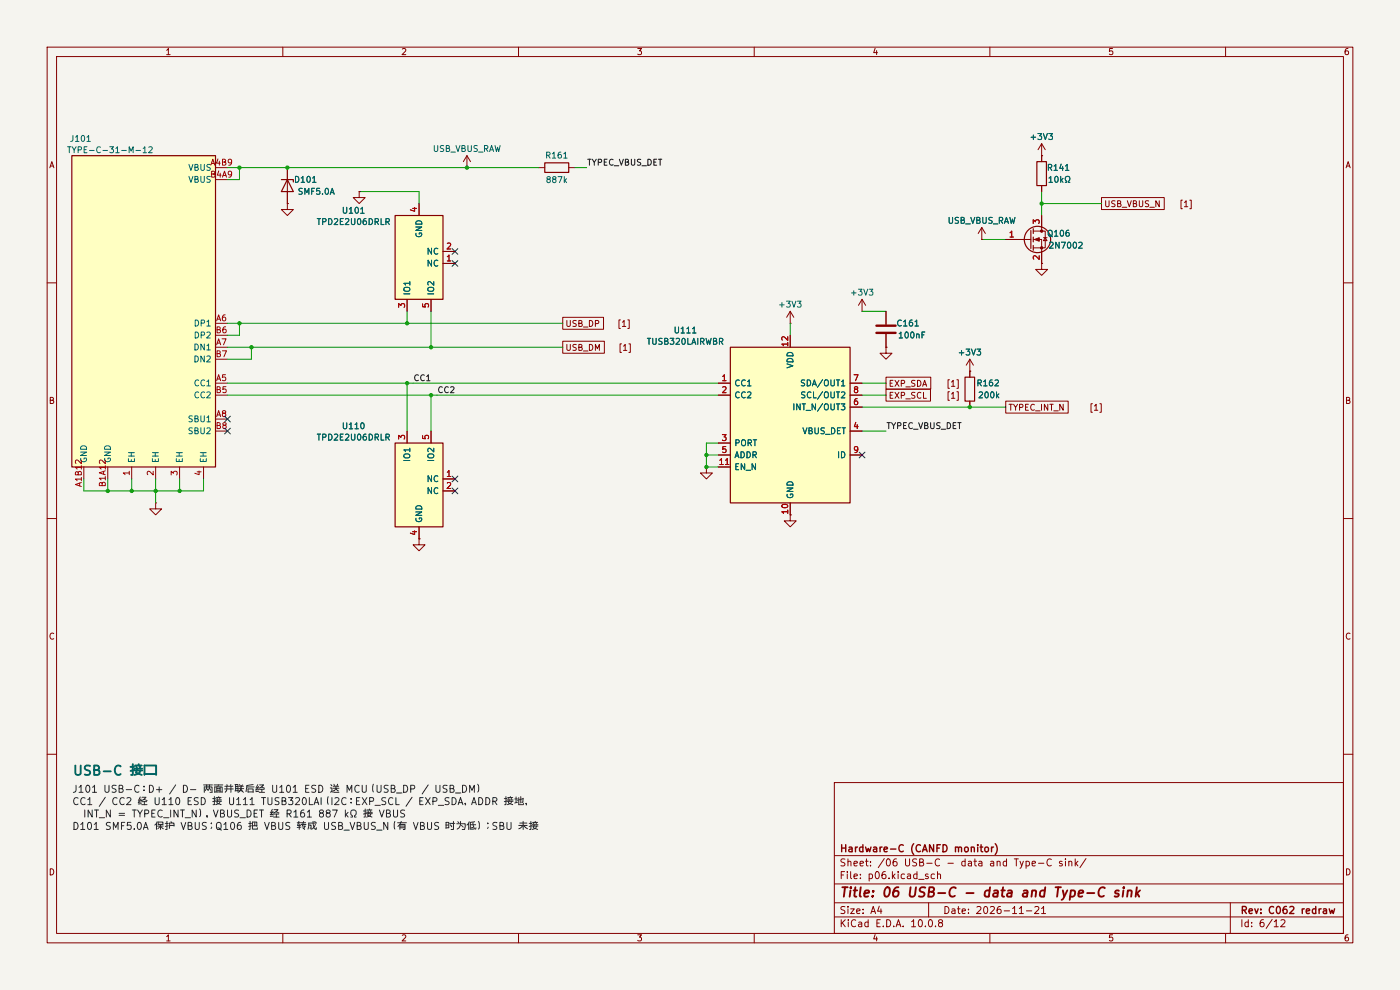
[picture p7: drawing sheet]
(kicad_sch
 (version 20250114)
 (generator "eeschema")
 (generator_version "9.0")
 (paper "A4")
 (title_block
  (title "06 USB-C - data and Type-C sink")
  (date "2026-11-21")
  (rev "C062 redraw")
  (company "Hardware-C (CANFD monitor)"))
 (lib_symbols
  (symbol "hwc:C"
   (pin_numbers (hide yes))
   (pin_names
    (offset 0.254)) (exclude_from_sim no) (in_bom yes) (on_board yes)
   (in_pos_files yes)
   (property "Reference" "C" (at 0.635 2.54 0) (show_name no) (do_not_autoplace no) (effects (font (size 1.27 1.27)) (justify left)))
   (property "Value" "C" (at 0.635 -2.54 0) (show_name no) (do_not_autoplace no) (effects (font (size 1.27 1.27)) (justify left)))
   (property "Footprint" "" (at 0.9652 -3.81 0) (show_name no) (do_not_autoplace no) (hide yes) (effects (font (size 1.27 1.27))))
   (property "Datasheet" "" (at 0 0 0) (show_name no) (do_not_autoplace no) (hide yes) (effects (font (size 1.27 1.27))))
   (property "Description" "Unpolarized capacitor" (at 0 0 0) (show_name no) (do_not_autoplace no) (hide yes) (effects (font (size 1.27 1.27))))
   (symbol "C_0_1"
    (polyline (pts (xy -2.032 0.762) (xy 2.032 0.762)) (stroke (width 0.508) (type default)) (fill (type none)))
    (polyline (pts (xy -2.032 -0.762) (xy 2.032 -0.762)) (stroke (width 0.508) (type default)) (fill (type none))))
   (symbol "C_1_1"
    (pin passive line (at 0 3.81 270) (length 2.794) (name "" (effects (font (size 1.27 1.27)))) (number "1" (effects (font (size 1.27 1.27)))))
    (pin passive line (at 0 -3.81 90) (length 2.794) (name "" (effects (font (size 1.27 1.27)))) (number "2" (effects (font (size 1.27 1.27))))))
   (embedded_fonts no))
  (symbol "hwc:NMOS"
   (pin_names
    (offset 0) (hide yes)) (exclude_from_sim no) (in_bom yes) (on_board yes)
   (in_pos_files yes)
   (property "Reference" "Q" (at 5.08 1.905 0) (show_name no) (do_not_autoplace no) (effects (font (size 1.27 1.27)) (justify left)))
   (property "Value" "Q_NMOS_GSD" (at 5.08 0 0) (show_name no) (do_not_autoplace no) (effects (font (size 1.27 1.27)) (justify left)))
   (property "Footprint" "" (at 5.08 2.54 0) (show_name no) (do_not_autoplace no) (hide yes) (effects (font (size 1.27 1.27))))
   (property "Datasheet" "" (at 0 0 0) (show_name no) (do_not_autoplace no) (hide yes) (effects (font (size 1.27 1.27))))
   (property "Description" "N-MOSFET transistor, gate/source/drain" (at 0 0 0) (show_name no) (do_not_autoplace no) (hide yes) (effects (font (size 1.27 1.27))))
   (symbol "NMOS_0_1"
    (polyline (pts (xy 0.254 1.905) (xy 0.254 -1.905)) (stroke (width 0.254) (type default)) (fill (type none)))
    (polyline (pts (xy 0.254 0) (xy -2.54 0)) (stroke (width 0) (type default)) (fill (type none)))
    (polyline (pts (xy 0.762 2.286) (xy 0.762 1.27)) (stroke (width 0.254) (type default)) (fill (type none)))
    (polyline (pts (xy 0.762 0.508) (xy 0.762 -0.508)) (stroke (width 0.254) (type default)) (fill (type none)))
    (polyline (pts (xy 0.762 -1.27) (xy 0.762 -2.286)) (stroke (width 0.254) (type default)) (fill (type none)))
    (polyline (pts (xy 0.762 -1.778) (xy 3.302 -1.778) (xy 3.302 1.778) (xy 0.762 1.778)) (stroke (width 0) (type default)) (fill (type none)))
    (polyline (pts (xy 1.016 0) (xy 2.032 0.381) (xy 2.032 -0.381) (xy 1.016 0)) (stroke (width 0) (type default)) (fill (type outline)))
    (circle (center 1.651 0) (radius 2.794) (stroke (width 0.254) (type default)) (fill (type none)))
    (polyline (pts (xy 2.54 2.54) (xy 2.54 1.778)) (stroke (width 0) (type default)) (fill (type none)))
    (circle (center 2.54 1.778) (radius 0.254) (stroke (width 0) (type default)) (fill (type outline)))
    (circle (center 2.54 -1.778) (radius 0.254) (stroke (width 0) (type default)) (fill (type outline)))
    (polyline (pts (xy 2.54 -2.54) (xy 2.54 0) (xy 0.762 0)) (stroke (width 0) (type default)) (fill (type none)))
    (polyline (pts (xy 2.921 0.381) (xy 3.683 0.381)) (stroke (width 0) (type default)) (fill (type none)))
    (polyline (pts (xy 3.302 0.381) (xy 2.921 -0.254) (xy 3.683 -0.254) (xy 3.302 0.381)) (stroke (width 0) (type default)) (fill (type none))))
   (symbol "NMOS_1_1"
    (pin input line (at -5.08 0 0) (length 2.54) (name "G" (effects (font (size 1.27 1.27)))) (number "1" (effects (font (size 1.27 1.27)))))
    (pin passive line (at 2.54 -5.08 90) (length 2.54) (name "S" (effects (font (size 1.27 1.27)))) (number "2" (effects (font (size 1.27 1.27)))))
    (pin passive line (at 2.54 5.08 270) (length 2.54) (name "D" (effects (font (size 1.27 1.27)))) (number "3" (effects (font (size 1.27 1.27))))))
   (embedded_fonts no))
  (symbol "hwc:PWR_GND"
   (power global)
   (pin_numbers (hide yes))
   (pin_names
    (offset 0) (hide yes)) (exclude_from_sim no) (in_bom yes) (on_board yes)
   (in_pos_files yes)
   (property "Reference" "#PWR" (at 0 -6.35 0) (show_name no) (do_not_autoplace no) (hide yes) (effects (font (size 1.27 1.27))))
   (property "Value" "GND" (at 0 -3.81 0) (show_name no) (do_not_autoplace no) (effects (font (size 1.27 1.27))))
   (property "Footprint" "" (at 0 0 0) (show_name no) (do_not_autoplace no) (hide yes) (effects (font (size 1.27 1.27))))
   (property "Datasheet" "" (at 0 0 0) (show_name no) (do_not_autoplace no) (hide yes) (effects (font (size 1.27 1.27))))
   (property "Description" "Power symbol for net GND" (at 0 0 0) (show_name no) (do_not_autoplace no) (hide yes) (effects (font (size 1.27 1.27))))
   (symbol "PWR_GND_0_1"
    (polyline (pts (xy 0 0) (xy 0 -1.27) (xy 1.27 -1.27) (xy 0 -2.54) (xy -1.27 -1.27) (xy 0 -1.27)) (stroke (width 0) (type default)) (fill (type none))))
   (symbol "PWR_GND_1_1"
    (pin power_in line (at 0 0 270) (length 0) (name "GND" (effects (font (size 1.27 1.27)))) (number "1" (effects (font (size 1.27 1.27))))))
   (embedded_fonts no))
  (symbol "hwc:PWR_P3V3"
   (power global)
   (pin_numbers (hide yes))
   (pin_names
    (offset 0) (hide yes)) (exclude_from_sim no) (in_bom yes) (on_board yes)
   (in_pos_files yes)
   (property "Reference" "#PWR" (at 0 -3.81 0) (show_name no) (do_not_autoplace no) (hide yes) (effects (font (size 1.27 1.27))))
   (property "Value" "+3V3" (at 0 3.556 0) (show_name no) (do_not_autoplace no) (effects (font (size 1.27 1.27))))
   (property "Footprint" "" (at 0 0 0) (show_name no) (do_not_autoplace no) (hide yes) (effects (font (size 1.27 1.27))))
   (property "Datasheet" "" (at 0 0 0) (show_name no) (do_not_autoplace no) (hide yes) (effects (font (size 1.27 1.27))))
   (property "Description" "Power symbol for net +3V3" (at 0 0 0) (show_name no) (do_not_autoplace no) (hide yes) (effects (font (size 1.27 1.27))))
   (symbol "PWR_P3V3_0_1"
    (polyline (pts (xy -0.762 1.27) (xy 0 2.54)) (stroke (width 0) (type default)) (fill (type none)))
    (polyline (pts (xy 0 2.54) (xy 0.762 1.27)) (stroke (width 0) (type default)) (fill (type none)))
    (polyline (pts (xy 0 0) (xy 0 2.54)) (stroke (width 0) (type default)) (fill (type none))))
   (symbol "PWR_P3V3_1_1"
    (pin power_in line (at 0 0 90) (length 0) (name "+3V3" (effects (font (size 1.27 1.27)))) (number "1" (effects (font (size 1.27 1.27))))))
   (embedded_fonts no))
  (symbol "hwc:PWR_USB_VBUS_RAW"
   (power global)
   (pin_numbers (hide yes))
   (pin_names
    (offset 0) (hide yes)) (exclude_from_sim no) (in_bom yes) (on_board yes)
   (in_pos_files yes)
   (property "Reference" "#PWR" (at 0 -3.81 0) (show_name no) (do_not_autoplace no) (hide yes) (effects (font (size 1.27 1.27))))
   (property "Value" "USB_VBUS_RAW" (at 0 3.556 0) (show_name no) (do_not_autoplace no) (effects (font (size 1.27 1.27))))
   (property "Footprint" "" (at 0 0 0) (show_name no) (do_not_autoplace no) (hide yes) (effects (font (size 1.27 1.27))))
   (property "Datasheet" "" (at 0 0 0) (show_name no) (do_not_autoplace no) (hide yes) (effects (font (size 1.27 1.27))))
   (property "Description" "Power symbol for net USB_VBUS_RAW" (at 0 0 0) (show_name no) (do_not_autoplace no) (hide yes) (effects (font (size 1.27 1.27))))
   (symbol "PWR_USB_VBUS_RAW_0_1"
    (polyline (pts (xy -0.762 1.27) (xy 0 2.54)) (stroke (width 0) (type default)) (fill (type none)))
    (polyline (pts (xy 0 2.54) (xy 0.762 1.27)) (stroke (width 0) (type default)) (fill (type none)))
    (polyline (pts (xy 0 0) (xy 0 2.54)) (stroke (width 0) (type default)) (fill (type none))))
   (symbol "PWR_USB_VBUS_RAW_1_1"
    (pin power_in line (at 0 0 90) (length 0) (name "USB_VBUS_RAW" (effects (font (size 1.27 1.27)))) (number "1" (effects (font (size 1.27 1.27))))))
   (embedded_fonts no))
  (symbol "hwc:R"
   (pin_numbers (hide yes))
   (pin_names
    (offset 0)) (exclude_from_sim no) (in_bom yes) (on_board yes)
   (in_pos_files yes)
   (property "Reference" "R" (at 2.032 0 90) (show_name no) (do_not_autoplace no) (effects (font (size 1.27 1.27))))
   (property "Value" "R" (at 0 0 90) (show_name no) (do_not_autoplace no) (effects (font (size 1.27 1.27))))
   (property "Footprint" "" (at -1.778 0 90) (show_name no) (do_not_autoplace no) (hide yes) (effects (font (size 1.27 1.27))))
   (property "Datasheet" "" (at 0 0 0) (show_name no) (do_not_autoplace no) (hide yes) (effects (font (size 1.27 1.27))))
   (property "Description" "Resistor" (at 0 0 0) (show_name no) (do_not_autoplace no) (hide yes) (effects (font (size 1.27 1.27))))
   (symbol "R_0_1"
    (rectangle (start -1.016 -2.54) (end 1.016 2.54) (stroke (width 0.254) (type default)) (fill (type none))))
   (symbol "R_1_1"
    (pin passive line (at 0 3.81 270) (length 1.27) (name "" (effects (font (size 1.27 1.27)))) (number "1" (effects (font (size 1.27 1.27)))))
    (pin passive line (at 0 -3.81 90) (length 1.27) (name "" (effects (font (size 1.27 1.27)))) (number "2" (effects (font (size 1.27 1.27))))))
   (embedded_fonts no))
  (symbol "hwc:TPD2E2U06"
   (pin_names
    (offset 0.762)) (exclude_from_sim no) (in_bom yes) (on_board yes)
   (property "Reference" "U" (at -5.08 8.89 0) (effects (font (size 1.27 1.27)) (justify left bottom)))
   (property "Value" "TPD2E2U06DRLR" (at -5.08 -11.43 0) (effects (font (size 1.27 1.27)) (justify left top)))
   (property "Footprint" "" (at 0 0 0) (effects (font (size 1.27 1.27)) (hide yes)))
   (property "Datasheet" "" (at 0 0 0) (effects (font (size 1.27 1.27)) (hide yes)))
   (property "Description" "" (at 0 0 0) (effects (font (size 1.27 1.27)) (hide yes)))
   (symbol "TPD2E2U06_1_1"
    (rectangle (start -5.08 7.62) (end 5.08 -10.16) (stroke (width 0.254) (type default)) (fill (type background)))
    (pin passive line (at 7.62 0 180) (length 2.54) (name "NC" (effects (font (size 1.27 1.27)))) (number "1" (effects (font (size 1.27 1.27)))))
    (pin passive line (at 7.62 -2.54 180) (length 2.54) (name "NC" (effects (font (size 1.27 1.27)))) (number "2" (effects (font (size 1.27 1.27)))))
    (pin passive line (at -2.54 10.16 270) (length 2.54) (name "IO1" (effects (font (size 1.27 1.27)))) (number "3" (effects (font (size 1.27 1.27)))))
    (pin passive line (at 2.54 10.16 270) (length 2.54) (name "IO2" (effects (font (size 1.27 1.27)))) (number "5" (effects (font (size 1.27 1.27)))))
    (pin passive line (at 0 -12.7 90) (length 2.54) (name "GND" (effects (font (size 1.27 1.27)))) (number "4" (effects (font (size 1.27 1.27)))))))
  (symbol "hwc:TUSB320LAI"
   (pin_names
    (offset 0.762)) (exclude_from_sim no) (in_bom yes) (on_board yes)
   (property "Reference" "U" (at -12.7 8.89 0) (effects (font (size 1.27 1.27)) (justify left bottom)))
   (property "Value" "TUSB320LAIRWBR" (at -12.7 -26.67 0) (effects (font (size 1.27 1.27)) (justify left top)))
   (property "Footprint" "" (at 0 0 0) (effects (font (size 1.27 1.27)) (hide yes)))
   (property "Datasheet" "" (at 0 0 0) (effects (font (size 1.27 1.27)) (hide yes)))
   (property "Description" "" (at 0 0 0) (effects (font (size 1.27 1.27)) (hide yes)))
   (symbol "TUSB320LAI_1_1"
    (rectangle (start -12.7 7.62) (end 12.7 -25.4) (stroke (width 0.254) (type default)) (fill (type background)))
    (pin passive line (at -15.24 0 0) (length 2.54) (name "CC1" (effects (font (size 1.27 1.27)))) (number "1" (effects (font (size 1.27 1.27)))))
    (pin passive line (at -15.24 -2.54 0) (length 2.54) (name "CC2" (effects (font (size 1.27 1.27)))) (number "2" (effects (font (size 1.27 1.27)))))
    (pin passive line (at -15.24 -12.7 0) (length 2.54) (name "PORT" (effects (font (size 1.27 1.27)))) (number "3" (effects (font (size 1.27 1.27)))))
    (pin passive line (at -15.24 -15.24 0) (length 2.54) (name "ADDR" (effects (font (size 1.27 1.27)))) (number "5" (effects (font (size 1.27 1.27)))))
    (pin passive line (at -15.24 -17.78 0) (length 2.54) (name "EN_N" (effects (font (size 1.27 1.27)))) (number "11" (effects (font (size 1.27 1.27)))))
    (pin passive line (at 15.24 0 180) (length 2.54) (name "SDA/OUT1" (effects (font (size 1.27 1.27)))) (number "7" (effects (font (size 1.27 1.27)))))
    (pin passive line (at 15.24 -2.54 180) (length 2.54) (name "SCL/OUT2" (effects (font (size 1.27 1.27)))) (number "8" (effects (font (size 1.27 1.27)))))
    (pin passive line (at 15.24 -5.08 180) (length 2.54) (name "INT_N/OUT3" (effects (font (size 1.27 1.27)))) (number "6" (effects (font (size 1.27 1.27)))))
    (pin passive line (at 15.24 -10.16 180) (length 2.54) (name "VBUS_DET" (effects (font (size 1.27 1.27)))) (number "4" (effects (font (size 1.27 1.27)))))
    (pin passive line (at 15.24 -15.24 180) (length 2.54) (name "ID" (effects (font (size 1.27 1.27)))) (number "9" (effects (font (size 1.27 1.27)))))
    (pin passive line (at 0 10.16 270) (length 2.54) (name "VDD" (effects (font (size 1.27 1.27)))) (number "12" (effects (font (size 1.27 1.27)))))
    (pin passive line (at 0 -27.94 90) (length 2.54) (name "GND" (effects (font (size 1.27 1.27)))) (number "10" (effects (font (size 1.27 1.27)))))))
  (symbol "hwc:TVS_UNI"
   (pin_numbers (hide yes))
   (pin_names
    (offset 1.016) (hide yes)) (exclude_from_sim no) (in_bom yes) (on_board yes)
   (in_pos_files yes)
   (property "Reference" "D" (at 0 2.54 0) (show_name no) (do_not_autoplace no) (effects (font (size 1.27 1.27))))
   (property "Value" "D_Zener" (at 0 -2.54 0) (show_name no) (do_not_autoplace no) (effects (font (size 1.27 1.27))))
   (property "Footprint" "" (at 0 0 0) (show_name no) (do_not_autoplace no) (hide yes) (effects (font (size 1.27 1.27))))
   (property "Datasheet" "" (at 0 0 0) (show_name no) (do_not_autoplace no) (hide yes) (effects (font (size 1.27 1.27))))
   (property "Description" "Zener diode" (at 0 0 0) (show_name no) (do_not_autoplace no) (hide yes) (effects (font (size 1.27 1.27))))
   (symbol "TVS_UNI_0_1"
    (polyline (pts (xy -1.27 -1.27) (xy -1.27 1.27) (xy -0.762 1.27)) (stroke (width 0.254) (type default)) (fill (type none)))
    (polyline (pts (xy 1.27 0) (xy -1.27 0)) (stroke (width 0) (type default)) (fill (type none)))
    (polyline (pts (xy 1.27 -1.27) (xy 1.27 1.27) (xy -1.27 0) (xy 1.27 -1.27)) (stroke (width 0.254) (type default)) (fill (type none))))
   (symbol "TVS_UNI_1_1"
    (pin passive line (at -3.81 0 0) (length 2.54) (name "K" (effects (font (size 1.27 1.27)))) (number "1" (effects (font (size 1.27 1.27)))))
    (pin passive line (at 3.81 0 180) (length 2.54) (name "A" (effects (font (size 1.27 1.27)))) (number "2" (effects (font (size 1.27 1.27))))))
   (embedded_fonts no))
  (symbol "hwc:USB_C_16P"
   (pin_names
    (offset 0.762)) (exclude_from_sim no) (in_bom yes) (on_board yes)
   (property "Reference" "J" (at -15.24 3.81 0) (effects (font (size 1.27 1.27)) (justify left bottom)))
   (property "Value" "TYPE-C-31-M-12" (at -15.24 -64.77 0) (effects (font (size 1.27 1.27)) (justify left top)))
   (property "Footprint" "" (at 0 0 0) (effects (font (size 1.27 1.27)) (hide yes)))
   (property "Datasheet" "" (at 0 0 0) (effects (font (size 1.27 1.27)) (hide yes)))
   (property "Description" "" (at 0 0 0) (effects (font (size 1.27 1.27)) (hide yes)))
   (symbol "USB_C_16P_1_1"
    (rectangle (start -15.24 2.54) (end 15.24 -63.5) (stroke (width 0.254) (type default)) (fill (type background)))
    (pin passive line (at 17.78 0 180) (length 2.54) (name "VBUS" (effects (font (size 1.27 1.27)))) (number "A4B9" (effects (font (size 1.27 1.27)))))
    (pin passive line (at 17.78 -2.54 180) (length 2.54) (name "VBUS" (effects (font (size 1.27 1.27)))) (number "B4A9" (effects (font (size 1.27 1.27)))))
    (pin passive line (at 17.78 -33.02 180) (length 2.54) (name "DP1" (effects (font (size 1.27 1.27)))) (number "A6" (effects (font (size 1.27 1.27)))))
    (pin passive line (at 17.78 -35.56 180) (length 2.54) (name "DP2" (effects (font (size 1.27 1.27)))) (number "B6" (effects (font (size 1.27 1.27)))))
    (pin passive line (at 17.78 -38.1 180) (length 2.54) (name "DN1" (effects (font (size 1.27 1.27)))) (number "A7" (effects (font (size 1.27 1.27)))))
    (pin passive line (at 17.78 -40.64 180) (length 2.54) (name "DN2" (effects (font (size 1.27 1.27)))) (number "B7" (effects (font (size 1.27 1.27)))))
    (pin passive line (at 17.78 -45.72 180) (length 2.54) (name "CC1" (effects (font (size 1.27 1.27)))) (number "A5" (effects (font (size 1.27 1.27)))))
    (pin passive line (at 17.78 -48.26 180) (length 2.54) (name "CC2" (effects (font (size 1.27 1.27)))) (number "B5" (effects (font (size 1.27 1.27)))))
    (pin passive line (at 17.78 -53.34 180) (length 2.54) (name "SBU1" (effects (font (size 1.27 1.27)))) (number "A8" (effects (font (size 1.27 1.27)))))
    (pin passive line (at 17.78 -55.88 180) (length 2.54) (name "SBU2" (effects (font (size 1.27 1.27)))) (number "B8" (effects (font (size 1.27 1.27)))))
    (pin passive line (at -12.7 -66.04 90) (length 2.54) (name "GND" (effects (font (size 1.27 1.27)))) (number "A1B12" (effects (font (size 1.27 1.27)))))
    (pin passive line (at -7.62 -66.04 90) (length 2.54) (name "GND" (effects (font (size 1.27 1.27)))) (number "B1A12" (effects (font (size 1.27 1.27)))))
    (pin passive line (at -2.54 -66.04 90) (length 2.54) (name "EH" (effects (font (size 1.27 1.27)))) (number "1" (effects (font (size 1.27 1.27)))))
    (pin passive line (at 2.54 -66.04 90) (length 2.54) (name "EH" (effects (font (size 1.27 1.27)))) (number "2" (effects (font (size 1.27 1.27)))))
    (pin passive line (at 7.62 -66.04 90) (length 2.54) (name "EH" (effects (font (size 1.27 1.27)))) (number "3" (effects (font (size 1.27 1.27)))))
    (pin passive line (at 12.7 -66.04 90) (length 2.54) (name "EH" (effects (font (size 1.27 1.27)))) (number "4" (effects (font (size 1.27 1.27))))))))
 (junction
  (at 22.86 104.14)
  (diameter 0)
  (color 0 0 0 0))
 (junction
  (at 27.94 104.14)
  (diameter 0)
  (color 0 0 0 0))
 (junction
  (at 33.02 104.14)
  (diameter 0)
  (color 0 0 0 0))
 (junction
  (at 38.1 104.14)
  (diameter 0)
  (color 0 0 0 0))
 (junction
  (at 50.8 35.56)
  (diameter 0)
  (color 0 0 0 0))
 (junction
  (at 50.8 68.58)
  (diameter 0)
  (color 0 0 0 0))
 (junction
  (at 53.34 73.66)
  (diameter 0)
  (color 0 0 0 0))
 (junction
  (at 60.96 35.56)
  (diameter 0)
  (color 0 0 0 0))
 (junction
  (at 86.36 68.58)
  (diameter 0)
  (color 0 0 0 0))
 (junction
  (at 86.36 81.28)
  (diameter 0)
  (color 0 0 0 0))
 (junction
  (at 91.44 73.66)
  (diameter 0)
  (color 0 0 0 0))
 (junction
  (at 91.44 83.82)
  (diameter 0)
  (color 0 0 0 0))
 (junction
  (at 99.06 35.56)
  (diameter 0)
  (color 0 0 0 0))
 (junction
  (at 149.86 96.52)
  (diameter 0)
  (color 0 0 0 0))
 (junction
  (at 149.86 99.06)
  (diameter 0)
  (color 0 0 0 0))
 (junction
  (at 205.74 86.36)
  (diameter 0)
  (color 0 0 0 0))
 (junction
  (at 220.98 43.18)
  (diameter 0)
  (color 0 0 0 0))
 (no_connect
  (at 96.52 55.88))
 (no_connect
  (at 96.52 53.34))
 (no_connect
  (at 96.52 101.6))
 (no_connect
  (at 96.52 104.14))
 (no_connect
  (at 48.26 88.9))
 (no_connect
  (at 48.26 91.44))
 (no_connect
  (at 182.88 96.52))
 (wire
  (pts (xy 48.26 38.1) (xy 50.8 38.1))
  (stroke (width 0) (type default)))
 (wire
  (pts (xy 50.8 35.56) (xy 50.8 38.1))
  (stroke (width 0) (type default)))
 (wire
  (pts (xy 48.26 35.56) (xy 50.8 35.56))
  (stroke (width 0) (type default)))
 (wire
  (pts (xy 50.8 35.56) (xy 60.96 35.56))
  (stroke (width 0) (type default)))
 (wire
  (pts (xy 60.96 35.56) (xy 99.06 35.56))
  (stroke (width 0) (type default)))
 (wire
  (pts (xy 99.06 35.56) (xy 114.3 35.56))
  (stroke (width 0) (type default)))
 (wire
  (pts (xy 121.92 35.56) (xy 124.46 35.56))
  (stroke (width 0) (type default)))
 (wire
  (pts (xy 48.26 71.12) (xy 50.8 71.12))
  (stroke (width 0) (type default)))
 (wire
  (pts (xy 50.8 68.58) (xy 50.8 71.12))
  (stroke (width 0) (type default)))
 (wire
  (pts (xy 48.26 76.2) (xy 53.34 76.2))
  (stroke (width 0) (type default)))
 (wire
  (pts (xy 53.34 73.66) (xy 53.34 76.2))
  (stroke (width 0) (type default)))
 (wire
  (pts (xy 48.26 68.58) (xy 50.8 68.58))
  (stroke (width 0) (type default)))
 (wire
  (pts (xy 50.8 68.58) (xy 86.36 68.58))
  (stroke (width 0) (type default)))
 (wire
  (pts (xy 86.36 68.58) (xy 119.38 68.58))
  (stroke (width 0) (type default)))
 (wire
  (pts (xy 48.26 73.66) (xy 53.34 73.66))
  (stroke (width 0) (type default)))
 (wire
  (pts (xy 53.34 73.66) (xy 91.44 73.66))
  (stroke (width 0) (type default)))
 (wire
  (pts (xy 91.44 73.66) (xy 119.38 73.66))
  (stroke (width 0) (type default)))
 (wire
  (pts (xy 86.36 66.04) (xy 86.36 68.58))
  (stroke (width 0) (type default)))
 (wire
  (pts (xy 91.44 66.04) (xy 91.44 73.66))
  (stroke (width 0) (type default)))
 (wire
  (pts (xy 88.9 40.64) (xy 88.9 43.18))
  (stroke (width 0) (type default)))
 (wire
  (pts (xy 76.2 40.64) (xy 88.9 40.64))
  (stroke (width 0) (type default)))
 (wire
  (pts (xy 48.26 81.28) (xy 86.36 81.28))
  (stroke (width 0) (type default)))
 (wire
  (pts (xy 86.36 81.28) (xy 87.63 81.28))
  (stroke (width 0) (type default)))
 (wire
  (pts (xy 87.63 81.28) (xy 152.4 81.28))
  (stroke (width 0) (type default)))
 (wire
  (pts (xy 48.26 83.82) (xy 91.44 83.82))
  (stroke (width 0) (type default)))
 (wire
  (pts (xy 91.44 83.82) (xy 92.71 83.82))
  (stroke (width 0) (type default)))
 (wire
  (pts (xy 92.71 83.82) (xy 152.4 83.82))
  (stroke (width 0) (type default)))
 (wire
  (pts (xy 86.36 81.28) (xy 86.36 91.44))
  (stroke (width 0) (type default)))
 (wire
  (pts (xy 91.44 83.82) (xy 91.44 91.44))
  (stroke (width 0) (type default)))
 (wire
  (pts (xy 17.78 101.6) (xy 17.78 104.14))
  (stroke (width 0) (type default)))
 (wire
  (pts (xy 22.86 101.6) (xy 22.86 104.14))
  (stroke (width 0) (type default)))
 (wire
  (pts (xy 27.94 101.6) (xy 27.94 104.14))
  (stroke (width 0) (type default)))
 (wire
  (pts (xy 33.02 101.6) (xy 33.02 104.14))
  (stroke (width 0) (type default)))
 (wire
  (pts (xy 38.1 101.6) (xy 38.1 104.14))
  (stroke (width 0) (type default)))
 (wire
  (pts (xy 43.18 101.6) (xy 43.18 104.14))
  (stroke (width 0) (type default)))
 (wire
  (pts (xy 17.78 104.14) (xy 22.86 104.14))
  (stroke (width 0) (type default)))
 (wire
  (pts (xy 22.86 104.14) (xy 27.94 104.14))
  (stroke (width 0) (type default)))
 (wire
  (pts (xy 27.94 104.14) (xy 33.02 104.14))
  (stroke (width 0) (type default)))
 (wire
  (pts (xy 33.02 104.14) (xy 38.1 104.14))
  (stroke (width 0) (type default)))
 (wire
  (pts (xy 38.1 104.14) (xy 43.18 104.14))
  (stroke (width 0) (type default)))
 (wire
  (pts (xy 33.02 104.14) (xy 33.02 106.68))
  (stroke (width 0) (type default)))
 (wire
  (pts (xy 149.86 93.98) (xy 152.4 93.98))
  (stroke (width 0) (type default)))
 (wire
  (pts (xy 149.86 96.52) (xy 152.4 96.52))
  (stroke (width 0) (type default)))
 (wire
  (pts (xy 149.86 99.06) (xy 152.4 99.06))
  (stroke (width 0) (type default)))
 (wire
  (pts (xy 149.86 93.98) (xy 149.86 96.52))
  (stroke (width 0) (type default)))
 (wire
  (pts (xy 149.86 96.52) (xy 149.86 99.06))
  (stroke (width 0) (type default)))
 (wire
  (pts (xy 182.88 81.28) (xy 187.96 81.28))
  (stroke (width 0) (type default)))
 (wire
  (pts (xy 182.88 83.82) (xy 187.96 83.82))
  (stroke (width 0) (type default)))
 (wire
  (pts (xy 182.88 91.44) (xy 187.96 91.44))
  (stroke (width 0) (type default)))
 (wire
  (pts (xy 182.88 86.36) (xy 205.74 86.36))
  (stroke (width 0) (type default)))
 (wire
  (pts (xy 205.74 86.36) (xy 213.36 86.36))
  (stroke (width 0) (type default)))
 (wire
  (pts (xy 167.64 68.58) (xy 167.64 71.12))
  (stroke (width 0) (type default)))
 (wire
  (pts (xy 182.88 66.04) (xy 187.96 66.04))
  (stroke (width 0) (type default)))
 (wire
  (pts (xy 208.28 50.8) (xy 213.36 50.8))
  (stroke (width 0) (type default)))
 (wire
  (pts (xy 220.98 40.64) (xy 220.98 43.18))
  (stroke (width 0) (type default)))
 (wire
  (pts (xy 220.98 43.18) (xy 220.98 45.72))
  (stroke (width 0) (type default)))
 (wire
  (pts (xy 220.98 43.18) (xy 233.68 43.18))
  (stroke (width 0) (type default)))
 (label "TYPEC_VBUS_DET"
  (at 124.46 35.56 0)
  (effects (font (size 1.27 1.27)) (justify left bottom)))
 (global_label "USB_DP"
  (shape passive)
  (at 119.38 68.58 0)
  (fields_autoplaced yes)
  (effects (font (size 1.27 1.27)) (justify left))
  (property "Intersheetrefs" "${INTERSHEET_REFS}" (at 130.37 68.58 0) (effects (font (size 1.27 1.27)) (justify left))))
 (global_label "USB_DM"
  (shape passive)
  (at 119.38 73.66 0)
  (fields_autoplaced yes)
  (effects (font (size 1.27 1.27)) (justify left))
  (property "Intersheetrefs" "${INTERSHEET_REFS}" (at 130.6 73.66 0) (effects (font (size 1.27 1.27)) (justify left))))
 (global_label "EXP_SDA"
  (shape passive)
  (at 187.96 81.28 0)
  (fields_autoplaced yes)
  (effects (font (size 1.27 1.27)) (justify left))
  (property "Intersheetrefs" "${INTERSHEET_REFS}" (at 200.18 81.28 0) (effects (font (size 1.27 1.27)) (justify left))))
 (global_label "EXP_SCL"
  (shape passive)
  (at 187.96 83.82 0)
  (fields_autoplaced yes)
  (effects (font (size 1.27 1.27)) (justify left))
  (property "Intersheetrefs" "${INTERSHEET_REFS}" (at 200.18 83.82 0) (effects (font (size 1.27 1.27)) (justify left))))
 (label "TYPEC_VBUS_DET"
  (at 187.96 91.44 0)
  (effects (font (size 1.27 1.27)) (justify left bottom)))
 (global_label "TYPEC_INT_N"
  (shape passive)
  (at 213.36 86.36 0)
  (fields_autoplaced yes)
  (effects (font (size 1.27 1.27)) (justify left))
  (property "Intersheetrefs" "${INTERSHEET_REFS}" (at 230.51 86.36 0) (effects (font (size 1.27 1.27)) (justify left))))
 (global_label "USB_VBUS_N"
  (shape passive)
  (at 233.68 43.18 0)
  (fields_autoplaced yes)
  (effects (font (size 1.27 1.27)) (justify left))
  (property "Intersheetrefs" "${INTERSHEET_REFS}" (at 249.6 43.18 0) (effects (font (size 1.27 1.27)) (justify left))))
 (label "CC2"
  (at 92.71 83.82 0)
  (effects (font (size 1.27 1.27)) (justify left bottom)))
 (label "CC1"
  (at 87.63 81.28 0)
  (effects (font (size 1.27 1.27)) (justify left bottom)))
 (text "USB-C 接口"
  (exclude_from_sim no)
  (at 15.24 162.56 0)
  (effects (font (size 2 2)
    (bold yes) (color 0 60 120 1)) (justify left top)))
 (text "J101 USB-C：D+ / D− 两面并联后经 U101 ESD 送 MCU（USB_DP / USB_DM）"
  (exclude_from_sim no)
  (at 15.24 166.76 0)
  (effects (font (size 1.5 1.5) (color 40 40 40 1)) (justify left top)))
 (text "CC1 / CC2 经 U110 ESD 接 U111 TUSB320LAI（I2C：EXP_SCL / EXP_SDA，ADDR 接地，"
  (exclude_from_sim no)
  (at 15.24 169.38 0)
  (effects (font (size 1.5 1.5) (color 40 40 40 1)) (justify left top)))
 (text "  INT_N = TYPEC_INT_N），VBUS_DET 经 R161 887 kΩ 接 VBUS"
  (exclude_from_sim no)
  (at 15.24 172.01 0)
  (effects (font (size 1.5 1.5) (color 40 40 40 1)) (justify left top)))
 (text "D101 SMF5.0A 保护 VBUS；Q106 把 VBUS 转成 USB_VBUS_N（有 VBUS 时为低）；SBU 未接"
  (exclude_from_sim no)
  (at 15.24 174.64 0)
  (effects (font (size 1.5 1.5) (color 40 40 40 1)) (justify left top)))
 (symbol
  (lib_id "hwc:USB_C_16P")
  (at 30.48 35.56 0)
  (unit 1)
  (exclude_from_sim no)
  (in_bom yes)
  (on_board yes)
  (dnp no)
  (property "Reference" "J101" (at 17.11 29.42 0) (effects (font (size 1.27 1.27))))
  (property "Value" "TYPE-C-31-M-12" (at 23.38 31.82 0) (effects (font (size 1.27 1.27))))
  (property "Footprint" "10a5785749890dfe" (at 30.48 35.56 0) (effects (font (size 1.27 1.27)) (hide yes)))
  (property "Datasheet" "" (at 30.48 35.56 0) (effects (font (size 1.27 1.27)) (hide yes)))
  (property "Description" "连接器类型:Type-C;协议标准:-;公母:母;安装方式:卧贴;触点数量:16P;端口数量:1;额定电流 - 电源:5A;工作温度:-30℃~+80℃;" (at 30.48 35.56 0) (effects (font (size 1.27 1.27)) (hide yes)))
  (property "MPN" "TYPE-C-31-M-12" (at 30.48 35.56 0) (effects (font (size 1.27 1.27)) (hide yes)))
  (property "Manufacturer" "韩国韩荣" (at 30.48 35.56 0) (effects (font (size 1.27 1.27)) (hide yes)))
  (pin "A4B9")
  (pin "B4A9")
  (pin "A6")
  (pin "B6")
  (pin "A7")
  (pin "B7")
  (pin "A5")
  (pin "B5")
  (pin "A8")
  (pin "B8")
  (pin "A1B12")
  (pin "B1A12")
  (pin "1")
  (pin "2")
  (pin "3")
  (pin "4"))
 (symbol
  (lib_id "hwc:TVS_UNI")
  (at 60.96 39.37 270)
  (unit 1)
  (exclude_from_sim no)
  (in_bom yes)
  (on_board yes)
  (dnp no)
  (property "Reference" "D101" (at 64.83 38.1 90) (effects (font (size 1.27 1.27))))
  (property "Value" "SMF5.0A" (at 67.09 40.64 90) (effects (font (size 1.27 1.27))))
  (property "Footprint" "ed415a1ef1657205" (at 60.96 39.37 0) (effects (font (size 1.27 1.27)) (hide yes)))
  (property "Datasheet" "" (at 60.96 39.37 0) (effects (font (size 1.27 1.27)) (hide yes)))
  (property "Description" "极性:单向;反向截止电压(Vrwm):5V;钳位电压:9.2V;峰值脉冲电流(Ipp):21.7A@10/1000us;峰值脉冲功率(Ppp):200W@10/1000us;击穿电压(VBR):7V;" (at 60.96 39.37 0) (effects (font (size 1.27 1.27)) (hide yes)))
  (property "MPN" "SMF5.0A" (at 60.96 39.37 0) (effects (font (size 1.27 1.27)) (hide yes)))
  (property "Manufacturer" "MDD(辰达半导体)" (at 60.96 39.37 0) (effects (font (size 1.27 1.27)) (hide yes)))
  (pin "1")
  (pin "2"))
 (symbol
  (lib_id "hwc:R")
  (at 118.11 35.56 90)
  (unit 1)
  (exclude_from_sim no)
  (in_bom yes)
  (on_board yes)
  (dnp no)
  (property "Reference" "R161" (at 118.11 32.96 90) (effects (font (size 1.27 1.27))))
  (property "Value" "887k" (at 118.11 38.16 90) (effects (font (size 1.27 1.27))))
  (property "Footprint" "e0a081321f7b5780" (at 118.11 35.56 0) (effects (font (size 1.27 1.27)) (hide yes)))
  (property "Datasheet" "" (at 118.11 35.56 0) (effects (font (size 1.27 1.27)) (hide yes)))
  (property "Description" "" (at 118.11 35.56 0) (effects (font (size 1.27 1.27)) (hide yes)))
  (pin "1")
  (pin "2"))
 (symbol
  (lib_id "hwc:TPD2E2U06")
  (at 88.9 55.88 0)
  (mirror x)
  (unit 1)
  (exclude_from_sim no)
  (in_bom yes)
  (on_board yes)
  (dnp no)
  (property "Reference" "U101" (at 75.01 44.66 0) (effects (font (size 1.27 1.27))))
  (property "Value" "TPD2E2U06DRLR" (at 75.01 47.06 0) (effects (font (size 1.27 1.27))))
  (property "Footprint" "0ef5e4c596dba3e2" (at 88.9 55.88 0) (effects (font (size 1.27 1.27)) (hide yes)))
  (property "Datasheet" "" (at 88.9 55.88 0) (effects (font (size 1.27 1.27)) (hide yes)))
  (property "Description" "反向截止电压(Vrwm):5.5V;钳位电压:12.4V;峰值脉冲电流(Ipp):5.5A@8/20us;峰值脉冲功率(Ppp):85W@8/20us;击穿电压(VBR):6.5V;" (at 88.9 55.88 0) (effects (font (size 1.27 1.27)) (hide yes)))
  (property "MPN" "TPD2E2U06DRLR" (at 88.9 55.88 0) (effects (font (size 1.27 1.27)) (hide yes)))
  (property "Manufacturer" "TI(德州仪器)" (at 88.9 55.88 0) (effects (font (size 1.27 1.27)) (hide yes)))
  (pin "1")
  (pin "2")
  (pin "3")
  (pin "5")
  (pin "4"))
 (symbol
  (lib_id "hwc:TUSB320LAI")
  (at 167.64 81.28 0)
  (unit 1)
  (exclude_from_sim no)
  (in_bom yes)
  (on_board yes)
  (dnp no)
  (property "Reference" "U111" (at 145.4 70.06 0) (effects (font (size 1.27 1.27))))
  (property "Value" "TUSB320LAIRWBR" (at 145.4 72.46 0) (effects (font (size 1.27 1.27))))
  (property "Footprint" "8a44797afe8910af" (at 167.64 81.28 0) (effects (font (size 1.27 1.27)) (hide yes)))
  (property "Datasheet" "" (at 167.64 81.28 0) (effects (font (size 1.27 1.27)) (hide yes)))
  (property "Description" "TUSB320LAI TUSB320LAI，TUSB320HAI USB Type-C 配置通道逻辑和端口控制" (at 167.64 81.28 0) (effects (font (size 1.27 1.27)) (hide yes)))
  (property "MPN" "TUSB320LAIRWBR" (at 167.64 81.28 0) (effects (font (size 1.27 1.27)) (hide yes)))
  (property "Manufacturer" "TI(德州仪器)" (at 167.64 81.28 0) (effects (font (size 1.27 1.27)) (hide yes)))
  (pin "1")
  (pin "2")
  (pin "3")
  (pin "5")
  (pin "11")
  (pin "7")
  (pin "8")
  (pin "6")
  (pin "4")
  (pin "9")
  (pin "12")
  (pin "10"))
 (symbol
  (lib_id "hwc:TPD2E2U06")
  (at 88.9 101.6 0)
  (unit 1)
  (exclude_from_sim no)
  (in_bom yes)
  (on_board yes)
  (dnp no)
  (property "Reference" "U110" (at 75.01 90.38 0) (effects (font (size 1.27 1.27))))
  (property "Value" "TPD2E2U06DRLR" (at 75.01 92.78 0) (effects (font (size 1.27 1.27))))
  (property "Footprint" "0ef5e4c596dba3e2" (at 88.9 101.6 0) (effects (font (size 1.27 1.27)) (hide yes)))
  (property "Datasheet" "" (at 88.9 101.6 0) (effects (font (size 1.27 1.27)) (hide yes)))
  (property "Description" "反向截止电压(Vrwm):5.5V;钳位电压:12.4V;峰值脉冲电流(Ipp):5.5A@8/20us;峰值脉冲功率(Ppp):85W@8/20us;击穿电压(VBR):6.5V;" (at 88.9 101.6 0) (effects (font (size 1.27 1.27)) (hide yes)))
  (property "MPN" "TPD2E2U06DRLR" (at 88.9 101.6 0) (effects (font (size 1.27 1.27)) (hide yes)))
  (property "Manufacturer" "TI(德州仪器)" (at 88.9 101.6 0) (effects (font (size 1.27 1.27)) (hide yes)))
  (pin "1")
  (pin "2")
  (pin "3")
  (pin "5")
  (pin "4"))
 (symbol
  (lib_id "hwc:R")
  (at 205.74 82.55 180)
  (unit 1)
  (exclude_from_sim no)
  (in_bom yes)
  (on_board yes)
  (dnp no)
  (property "Reference" "R162" (at 209.61 81.28 0) (effects (font (size 1.27 1.27))))
  (property "Value" "200k" (at 209.81 83.82 0) (effects (font (size 1.27 1.27))))
  (property "Footprint" "e0a081321f7b5780" (at 205.74 82.55 0) (effects (font (size 1.27 1.27)) (hide yes)))
  (property "Datasheet" "" (at 205.74 82.55 0) (effects (font (size 1.27 1.27)) (hide yes)))
  (property "Description" "" (at 205.74 82.55 0) (effects (font (size 1.27 1.27)) (hide yes)))
  (pin "1")
  (pin "2"))
 (symbol
  (lib_id "hwc:C")
  (at 187.96 69.85 0)
  (unit 1)
  (exclude_from_sim no)
  (in_bom yes)
  (on_board yes)
  (dnp no)
  (property "Reference" "C161" (at 192.63 68.58 0) (effects (font (size 1.27 1.27))))
  (property "Value" "100nF" (at 193.45 71.12 0) (effects (font (size 1.27 1.27))))
  (property "Footprint" "c0b29e2410a01cd3" (at 187.96 69.85 0) (effects (font (size 1.27 1.27)) (hide yes)))
  (property "Datasheet" "" (at 187.96 69.85 0) (effects (font (size 1.27 1.27)) (hide yes)))
  (property "Description" "" (at 187.96 69.85 0) (effects (font (size 1.27 1.27)) (hide yes)))
  (pin "1")
  (pin "2"))
 (symbol
  (lib_id "hwc:NMOS")
  (at 218.44 50.8 0)
  (unit 1)
  (exclude_from_sim no)
  (in_bom yes)
  (on_board yes)
  (dnp no)
  (property "Reference" "Q106" (at 224.61 49.53 0) (effects (font (size 1.27 1.27))))
  (property "Value" "2N7002" (at 226.14 52.07 0) (effects (font (size 1.27 1.27))))
  (property "Footprint" "ab554ef233107c63" (at 218.44 50.8 0) (effects (font (size 1.27 1.27)) (hide yes)))
  (property "Datasheet" "" (at 218.44 50.8 0) (effects (font (size 1.27 1.27)) (hide yes)))
  (property "Description" "数量:1个N沟道;漏源电压(Vdss):60V;连续漏极电流(Id):115mA;导通电阻(RDS(on)):5Ω@10V;耗散功率(Pd):225mW;阈值电压(Vgs(th)):2.5V;" (at 218.44 50.8 0) (effects (font (size 1.27 1.27)) (hide yes)))
  (property "MPN" "2N7002" (at 218.44 50.8 0) (effects (font (size 1.27 1.27)) (hide yes)))
  (property "Manufacturer" "CJ(江苏长电/长晶)" (at 218.44 50.8 0) (effects (font (size 1.27 1.27)) (hide yes)))
  (pin "1")
  (pin "2")
  (pin "3"))
 (symbol
  (lib_id "hwc:R")
  (at 220.98 36.83 0)
  (unit 1)
  (exclude_from_sim no)
  (in_bom yes)
  (on_board yes)
  (dnp no)
  (property "Reference" "R141" (at 224.55 35.56 0) (effects (font (size 1.27 1.27))))
  (property "Value" "10kΩ" (at 224.75 38.1 0) (effects (font (size 1.27 1.27))))
  (property "Footprint" "e0a081321f7b5780" (at 220.98 36.83 0) (effects (font (size 1.27 1.27)) (hide yes)))
  (property "Datasheet" "" (at 220.98 36.83 0) (effects (font (size 1.27 1.27)) (hide yes)))
  (property "Description" "电阻类型:厚膜电阻;阻值:10kΩ;精度:±1%;功率:100mW;工作电压:75V;温度系数:±100ppm/℃;" (at 220.98 36.83 0) (effects (font (size 1.27 1.27)) (hide yes)))
  (property "MPN" "0603WAF1002T5E" (at 220.98 36.83 0) (effects (font (size 1.27 1.27)) (hide yes)))
  (property "Manufacturer" "UNI-ROYAL(厚声)" (at 220.98 36.83 0) (effects (font (size 1.27 1.27)) (hide yes)))
  (pin "1")
  (pin "2"))
 (symbol
  (lib_id "hwc:PWR_USB_VBUS_RAW")
  (at 99.06 35.56 0)
  (unit 1)
  (exclude_from_sim no)
  (in_bom yes)
  (on_board yes)
  (dnp no)
  (property "Reference" "#PWR06001" (at 99.06 35.56 0) (effects (font (size 1.27 1.27)) (hide yes)))
  (property "Value" "USB_VBUS_RAW" (at 99.06 31.56 0) (effects (font (size 1.27 1.27))))
  (property "Footprint" "" (at 99.06 35.56 0) (effects (font (size 1.27 1.27)) (hide yes)))
  (property "Datasheet" "" (at 99.06 35.56 0) (effects (font (size 1.27 1.27)) (hide yes)))
  (property "Description" "" (at 99.06 35.56 0) (effects (font (size 1.27 1.27)) (hide yes)))
  (pin "1"))
 (symbol
  (lib_id "hwc:PWR_GND")
  (at 60.96 43.18 0)
  (unit 1)
  (exclude_from_sim no)
  (in_bom yes)
  (on_board yes)
  (dnp no)
  (property "Reference" "#PWR06002" (at 60.96 43.18 0) (effects (font (size 1.27 1.27)) (hide yes)))
  (property "Value" "GND" (at 60.96 47.78 0) (effects (font (size 1.27 1.27)) (hide yes)))
  (property "Footprint" "" (at 60.96 43.18 0) (effects (font (size 1.27 1.27)) (hide yes)))
  (property "Datasheet" "" (at 60.96 43.18 0) (effects (font (size 1.27 1.27)) (hide yes)))
  (property "Description" "" (at 60.96 43.18 0) (effects (font (size 1.27 1.27)) (hide yes)))
  (pin "1"))
 (symbol
  (lib_id "hwc:PWR_GND")
  (at 76.2 40.64 0)
  (unit 1)
  (exclude_from_sim no)
  (in_bom yes)
  (on_board yes)
  (dnp no)
  (property "Reference" "#PWR06003" (at 76.2 40.64 0) (effects (font (size 1.27 1.27)) (hide yes)))
  (property "Value" "GND" (at 76.2 45.24 0) (effects (font (size 1.27 1.27)) (hide yes)))
  (property "Footprint" "" (at 76.2 40.64 0) (effects (font (size 1.27 1.27)) (hide yes)))
  (property "Datasheet" "" (at 76.2 40.64 0) (effects (font (size 1.27 1.27)) (hide yes)))
  (property "Description" "" (at 76.2 40.64 0) (effects (font (size 1.27 1.27)) (hide yes)))
  (pin "1"))
 (symbol
  (lib_id "hwc:PWR_GND")
  (at 88.9 114.3 0)
  (unit 1)
  (exclude_from_sim no)
  (in_bom yes)
  (on_board yes)
  (dnp no)
  (property "Reference" "#PWR06004" (at 88.9 114.3 0) (effects (font (size 1.27 1.27)) (hide yes)))
  (property "Value" "GND" (at 88.9 118.9 0) (effects (font (size 1.27 1.27)) (hide yes)))
  (property "Footprint" "" (at 88.9 114.3 0) (effects (font (size 1.27 1.27)) (hide yes)))
  (property "Datasheet" "" (at 88.9 114.3 0) (effects (font (size 1.27 1.27)) (hide yes)))
  (property "Description" "" (at 88.9 114.3 0) (effects (font (size 1.27 1.27)) (hide yes)))
  (pin "1"))
 (symbol
  (lib_id "hwc:PWR_GND")
  (at 33.02 106.68 0)
  (unit 1)
  (exclude_from_sim no)
  (in_bom yes)
  (on_board yes)
  (dnp no)
  (property "Reference" "#PWR06005" (at 33.02 106.68 0) (effects (font (size 1.27 1.27)) (hide yes)))
  (property "Value" "GND" (at 33.02 111.28 0) (effects (font (size 1.27 1.27)) (hide yes)))
  (property "Footprint" "" (at 33.02 106.68 0) (effects (font (size 1.27 1.27)) (hide yes)))
  (property "Datasheet" "" (at 33.02 106.68 0) (effects (font (size 1.27 1.27)) (hide yes)))
  (property "Description" "" (at 33.02 106.68 0) (effects (font (size 1.27 1.27)) (hide yes)))
  (pin "1"))
 (symbol
  (lib_id "hwc:PWR_GND")
  (at 149.86 99.06 0)
  (unit 1)
  (exclude_from_sim no)
  (in_bom yes)
  (on_board yes)
  (dnp no)
  (property "Reference" "#PWR06006" (at 149.86 99.06 0) (effects (font (size 1.27 1.27)) (hide yes)))
  (property "Value" "GND" (at 149.86 103.66 0) (effects (font (size 1.27 1.27)) (hide yes)))
  (property "Footprint" "" (at 149.86 99.06 0) (effects (font (size 1.27 1.27)) (hide yes)))
  (property "Datasheet" "" (at 149.86 99.06 0) (effects (font (size 1.27 1.27)) (hide yes)))
  (property "Description" "" (at 149.86 99.06 0) (effects (font (size 1.27 1.27)) (hide yes)))
  (pin "1"))
 (symbol
  (lib_id "hwc:PWR_P3V3")
  (at 205.74 78.74 0)
  (unit 1)
  (exclude_from_sim no)
  (in_bom yes)
  (on_board yes)
  (dnp no)
  (property "Reference" "#PWR06007" (at 205.74 78.74 0) (effects (font (size 1.27 1.27)) (hide yes)))
  (property "Value" "+3V3" (at 205.74 74.74 0) (effects (font (size 1.27 1.27))))
  (property "Footprint" "" (at 205.74 78.74 0) (effects (font (size 1.27 1.27)) (hide yes)))
  (property "Datasheet" "" (at 205.74 78.74 0) (effects (font (size 1.27 1.27)) (hide yes)))
  (property "Description" "" (at 205.74 78.74 0) (effects (font (size 1.27 1.27)) (hide yes)))
  (pin "1"))
 (symbol
  (lib_id "hwc:PWR_P3V3")
  (at 167.64 68.58 0)
  (unit 1)
  (exclude_from_sim no)
  (in_bom yes)
  (on_board yes)
  (dnp no)
  (property "Reference" "#PWR06008" (at 167.64 68.58 0) (effects (font (size 1.27 1.27)) (hide yes)))
  (property "Value" "+3V3" (at 167.64 64.58 0) (effects (font (size 1.27 1.27))))
  (property "Footprint" "" (at 167.64 68.58 0) (effects (font (size 1.27 1.27)) (hide yes)))
  (property "Datasheet" "" (at 167.64 68.58 0) (effects (font (size 1.27 1.27)) (hide yes)))
  (property "Description" "" (at 167.64 68.58 0) (effects (font (size 1.27 1.27)) (hide yes)))
  (pin "1"))
 (symbol
  (lib_id "hwc:PWR_GND")
  (at 167.64 109.22 0)
  (unit 1)
  (exclude_from_sim no)
  (in_bom yes)
  (on_board yes)
  (dnp no)
  (property "Reference" "#PWR06009" (at 167.64 109.22 0) (effects (font (size 1.27 1.27)) (hide yes)))
  (property "Value" "GND" (at 167.64 113.82 0) (effects (font (size 1.27 1.27)) (hide yes)))
  (property "Footprint" "" (at 167.64 109.22 0) (effects (font (size 1.27 1.27)) (hide yes)))
  (property "Datasheet" "" (at 167.64 109.22 0) (effects (font (size 1.27 1.27)) (hide yes)))
  (property "Description" "" (at 167.64 109.22 0) (effects (font (size 1.27 1.27)) (hide yes)))
  (pin "1"))
 (symbol
  (lib_id "hwc:PWR_GND")
  (at 187.96 73.66 0)
  (unit 1)
  (exclude_from_sim no)
  (in_bom yes)
  (on_board yes)
  (dnp no)
  (property "Reference" "#PWR06010" (at 187.96 73.66 0) (effects (font (size 1.27 1.27)) (hide yes)))
  (property "Value" "GND" (at 187.96 78.26 0) (effects (font (size 1.27 1.27)) (hide yes)))
  (property "Footprint" "" (at 187.96 73.66 0) (effects (font (size 1.27 1.27)) (hide yes)))
  (property "Datasheet" "" (at 187.96 73.66 0) (effects (font (size 1.27 1.27)) (hide yes)))
  (property "Description" "" (at 187.96 73.66 0) (effects (font (size 1.27 1.27)) (hide yes)))
  (pin "1"))
 (symbol
  (lib_id "hwc:PWR_P3V3")
  (at 182.88 66.04 0)
  (unit 1)
  (exclude_from_sim no)
  (in_bom yes)
  (on_board yes)
  (dnp no)
  (property "Reference" "#PWR06011" (at 182.88 66.04 0) (effects (font (size 1.27 1.27)) (hide yes)))
  (property "Value" "+3V3" (at 182.88 62.04 0) (effects (font (size 1.27 1.27))))
  (property "Footprint" "" (at 182.88 66.04 0) (effects (font (size 1.27 1.27)) (hide yes)))
  (property "Datasheet" "" (at 182.88 66.04 0) (effects (font (size 1.27 1.27)) (hide yes)))
  (property "Description" "" (at 182.88 66.04 0) (effects (font (size 1.27 1.27)) (hide yes)))
  (pin "1"))
 (symbol
  (lib_id "hwc:PWR_USB_VBUS_RAW")
  (at 208.28 50.8 0)
  (unit 1)
  (exclude_from_sim no)
  (in_bom yes)
  (on_board yes)
  (dnp no)
  (property "Reference" "#PWR06012" (at 208.28 50.8 0) (effects (font (size 1.27 1.27)) (hide yes)))
  (property "Value" "USB_VBUS_RAW" (at 208.28 46.8 0) (effects (font (size 1.27 1.27))))
  (property "Footprint" "" (at 208.28 50.8 0) (effects (font (size 1.27 1.27)) (hide yes)))
  (property "Datasheet" "" (at 208.28 50.8 0) (effects (font (size 1.27 1.27)) (hide yes)))
  (property "Description" "" (at 208.28 50.8 0) (effects (font (size 1.27 1.27)) (hide yes)))
  (pin "1"))
 (symbol
  (lib_id "hwc:PWR_GND")
  (at 220.98 55.88 0)
  (unit 1)
  (exclude_from_sim no)
  (in_bom yes)
  (on_board yes)
  (dnp no)
  (property "Reference" "#PWR06013" (at 220.98 55.88 0) (effects (font (size 1.27 1.27)) (hide yes)))
  (property "Value" "GND" (at 220.98 60.48 0) (effects (font (size 1.27 1.27)) (hide yes)))
  (property "Footprint" "" (at 220.98 55.88 0) (effects (font (size 1.27 1.27)) (hide yes)))
  (property "Datasheet" "" (at 220.98 55.88 0) (effects (font (size 1.27 1.27)) (hide yes)))
  (property "Description" "" (at 220.98 55.88 0) (effects (font (size 1.27 1.27)) (hide yes)))
  (pin "1"))
 (symbol
  (lib_id "hwc:PWR_P3V3")
  (at 220.98 33.02 0)
  (unit 1)
  (exclude_from_sim no)
  (in_bom yes)
  (on_board yes)
  (dnp no)
  (property "Reference" "#PWR06014" (at 220.98 33.02 0) (effects (font (size 1.27 1.27)) (hide yes)))
  (property "Value" "+3V3" (at 220.98 29.02 0) (effects (font (size 1.27 1.27))))
  (property "Footprint" "" (at 220.98 33.02 0) (effects (font (size 1.27 1.27)) (hide yes)))
  (property "Datasheet" "" (at 220.98 33.02 0) (effects (font (size 1.27 1.27)) (hide yes)))
  (property "Description" "" (at 220.98 33.02 0) (effects (font (size 1.27 1.27)) (hide yes)))
  (pin "1"))
 (embedded_fonts no))
